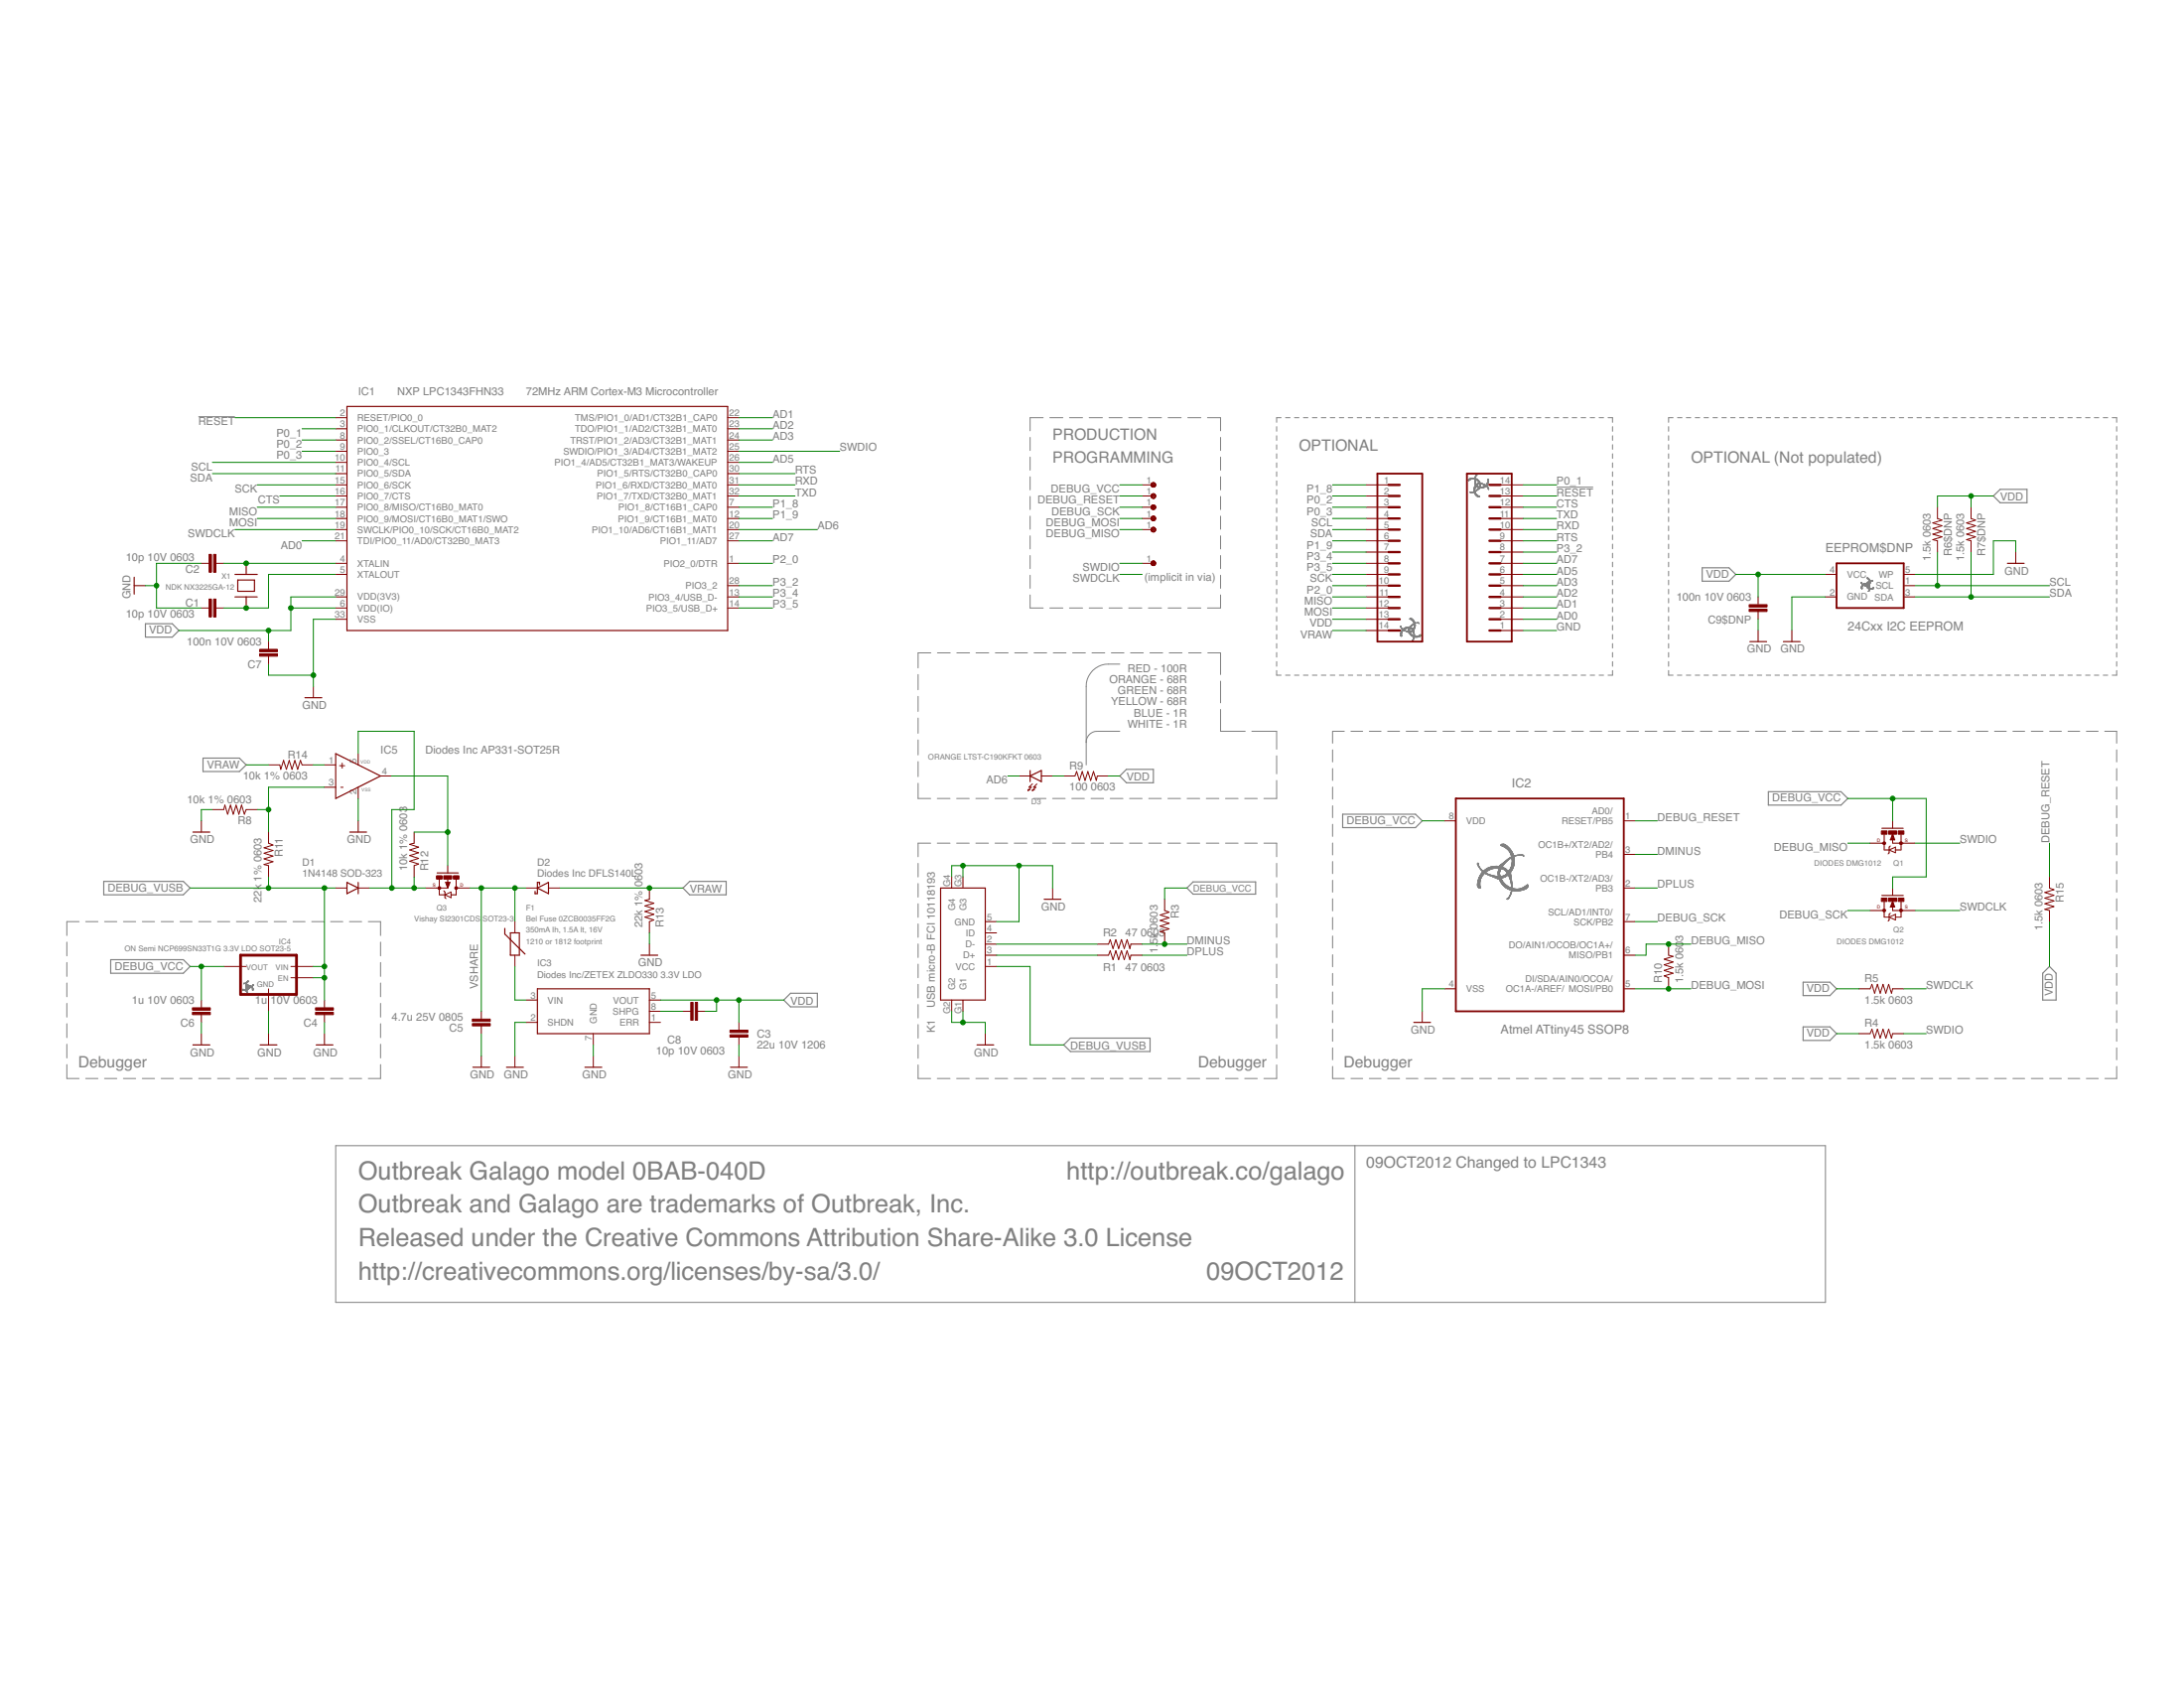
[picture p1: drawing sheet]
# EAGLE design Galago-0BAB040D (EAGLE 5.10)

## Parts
09OCT2012  Outbreak Galago model 0BAB-040D  INFO-BLOCK  [INFO-BLOCK]
C1  10p 10V 0603  CAP-0603  [0603]
C2  10p 10V 0603  CAP-0603  [0603]
C3  22u 10V 1206  CAP-1206  [1206]
C4  1u 10V 0603  CAP-0603  [0603]
C5  4.7u 25V 0805  CAP-0805  [0805]
C6  1u 10V 0603  CAP-0603  [0603]
C7  100n 10V 0603  CAP-0603  [0603]
C8  10p 10V 0603  CAP-0603  [0603]
C9$DNP  100n 10V 0603  CAP-0603-MIN  [0603-MIN]
D1  1N4148 SOD-323  DIODE-SOD323  [SOD-323]
D2  Diodes Inc DFLS140L  DIODE-SCHOTTKY-POWERDI-123  [DIODE-SMT-POWERDI-123]
D3  ORANGE LTST-C190KFKT 0603  LED-0603  [0603-DIODE]
EEPROM$DNP  24Cxx I2C EEPROM  EEPROM-I2C-MCP-24AAXX/24LCXX  [SOT23-5]
F1  Bel Fuse 0ZCB0035FF2G  PTC-1812-(4532-METRIC)  [1812-(4532-METRIC)-PTC]
IC1  NXP LPC1343FHN33  LPC13XXFHN33  [HVQFN33-7X7MM]
IC2  Atmel ATtiny45 SSOP8  AVR-ATTINY25/45/85-TSSOP8  [TSSOP8]
IC3  Diodes Inc/ZETEX ZLDO330 3.3V LDO  LDO-REGULATOR-FIXED-ZETEX-ZLDO  [SM8-ZETEX]
IC4  ON Semi NCP699SN33T1G 3.3V LDO SOT23-5  LDO-REGULATOR-FIXED-WITH-ENABLE-ONSEMI-NCP699  [SOT23-5]
IC5  Diodes Inc AP331-SOT25R  COMPARATOR-SINGLE-DIODES-AP331-SOT25R  [SOT23-5]
K1  USB micro-B FCI 10118193  USB-5-PIN-MICROB-FCI-10118193  [USB-MICROB-FCI-10118193]
K2$DNP  HEADER-1X14-NO-SILK-CHUNKY  [HEADER-1X14-NO-SILK-CHUNKY]
K3$DNP  HEADER-1X14-NO-SILK-CHUNKY  [HEADER-1X14-NO-SILK-CHUNKY]
Q1  DIODES DMG1012  MOSFET-N-CHANNEL-VISHAY-SI1032R-STRETCHED  [SC-75A-STRETCHED]
Q2  DIODES DMG1012  MOSFET-N-CHANNEL-VISHAY-SI1032R-STRETCHED  [SC-75A-STRETCHED]
Q3  Vishay SI2301CDS SOT23-3  MOSFET-P-CHANNEL-VISHAY-SI2301  [SOT23-3]
R1  47 0603  RESISTOR-0603  [0603]
R2  47 0603  RESISTOR-0603  [0603]
R3  1.5k 0603  RESISTOR-0603-MIN  [0603-MIN]
R4  1.5k 0603  RESISTOR-0603-MIN  [0603-MIN]
R5  1.5k 0603  RESISTOR-0603-MIN  [0603-MIN]
R6$DNP  1.5k 0603  RESISTOR-0603-MIN  [0603-MIN]
R7$DNP  1.5k 0603  RESISTOR-0603-MIN  [0603-MIN]
R8  10k 1% 0603  RESISTOR-0603-MIN  [0603-MIN]
R9  100 0603  RESISTOR-0603-MIN  [0603-MIN]
R10  1.5k 0603  RESISTOR-0603-MIN  [0603-MIN]
R11  22k 1% 0603  RESISTOR-0603-MIN  [0603-MIN]
R12  10k 1% 0603  RESISTOR-0603-MIN  [0603-MIN]
R13  22k 1% 0603  RESISTOR-0603-MIN  [0603-MIN]
R14  10k 1% 0603  RESISTOR-0603-MIN  [0603-MIN]
R15  1.5k 0603  RESISTOR-0603-MIN  [0603-MIN]
U$1  TEST-POINT  TEST-POINT-0.75MM  [TEST-POINT-0.75MM]
U$4  TEST-POINT  TEST-POINT-0.75MM  [TEST-POINT-0.75MM]
U$5  TEST-POINT  TEST-POINT-0.75MM  [TEST-POINT-0.75MM]
U$6  TEST-POINT  TEST-POINT-0.75MM  [TEST-POINT-0.75MM]
U$7  TEST-POINT  TEST-POINT-0.75MM  [TEST-POINT-0.75MM]
U$9  TEST-POINT  TEST-POINT-0.75MM  [TEST-POINT-0.75MM]
X1  NDK NX3225GA-12  CRYSTAL-NDK-NX3225GA  [CRYSTAL-NDK-NX3225GA]

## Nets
!RESET: IC1.2(RESET/PIO0_0) K3$DNP.13
AD0: IC1.21(TDI/PIO0_11/AD0/CT32B0_MAT3) K3$DNP.2
AD1: IC1.22(TMS/PIO1_0/AD1/CT32B1_CAP0) K3$DNP.3
AD2: IC1.23(TDO/PIO1_1/AD2/CT32B1_MAT0) K3$DNP.4
AD3: IC1.24(TRST/PIO1_2/AD3/CT32B1_MAT1) K3$DNP.5
AD5: IC1.26(PIO1_4/AD5/CT32B1_MAT3/WAKEUP) K3$DNP.6
AD6: D3.2(K) IC1.20(PIO1_10/AD6/CT16B1_MAT1)
AD7: IC1.27(PIO1_11/AD7) K3$DNP.7
CTS: IC1.16(PIO0_7/CTS) K3$DNP.12
DEBUG_MISO: IC2.6(MISO/PB1) Q1.3(DRAIN) R10.2 U$7.1
DEBUG_MOSI: IC2.5(MOSI/PB0) R10.1 U$6.1
DEBUG_RESET: IC2.1(RESET/PB5) R15.1 U$1.1
DEBUG_SCK: IC2.7(SCK/PB2) Q2.3(DRAIN) U$5.1
DEBUG_VCC: C6.1 IC2.8(VDD) IC4.5(VOUT) Q1.1(GATE) Q2.1(GATE) R3.1 U$9.1
DEBUG_VUSB: C4.1 D1.A IC4.1(VIN) IC4.3(EN) K1.1(VCC) R11.2
DEBUG_VUSB_PROTECT: D1.K IC5.5(VDD) Q3.2(SOURCE) R12.1
DMINUS: IC2.3(PB4) R2.2 R3.2
DMINUS_CON: K1.2(D-) R2.1
DPLUS: IC2.2(PB3) R1.2
DPLUS_CON: K1.3(D+) R1.1
GATE: IC5.4(OUT) Q3.1(GATE) R12.2
GND: C1.1 C2.1 C3.2 C4.2 C5.2 C6.2 C7.2 C9$DNP.2 EEPROM$DNP.2(GND) EEPROM$DNP.5(WP) IC1.33(VSS) IC2.4(VSS) IC3.2(SHDN) IC3.7(GND) IC4.2(GND) IC5.2(VSS) K1.5(GND) K1.G1 K1.G2 K1.G3 K1.G4 K3$DNP.1 R8.2 R13.1
IC3-SHAPING: C8.1 IC3.8(SHPG)
LED_CURRENT: D3.1(A) R9.1
MISO: IC1.17(PIO0_8/MISO/CT16B0_MAT0) K2$DNP.11
MOSI: IC1.18(PIO0_9/MOSI/CT16B0_MAT1/SWO) K2$DNP.12
P0_1: IC1.3(PIO0_1/CLKOUT/CT32B0_MAT2) K3$DNP.14
P0_2: IC1.8(PIO0_2/SSEL/CT16B0_CAP0) K2$DNP.2
P0_3: IC1.9(PIO0_3) K2$DNP.3
P1_8: IC1.7(PIO1_8/CT16B1_CAP0) K2$DNP.1
P1_9: IC1.12(PIO1_9/CT16B1_MAT0) K2$DNP.6
P2_0: IC1.1(PIO2_0/DTR) K2$DNP.10
P3_2: IC1.28(PIO3_2) K3$DNP.8
P3_4: IC1.13(PIO3_4/USB_D-) K2$DNP.7
P3_5: IC1.14(PIO3_5/USB_D+) K2$DNP.8
RTS: IC1.30(PIO1_5/RTS/CT32B0_CAP0) K3$DNP.9
RXD: IC1.31(PIO1_6/RXD/CT32B0_MAT0) K3$DNP.10
SCK: IC1.15(PIO0_6/SCK) K2$DNP.9
SCL: EEPROM$DNP.1(SCL) IC1.10(PIO0_4/SCL) K2$DNP.4 R6$DNP.2
SDA: EEPROM$DNP.3(SDA) IC1.11(PIO0_5/SDA) K2$DNP.5 R7$DNP.2
SWDCLK: IC1.19(SWCLK/PIO0_10/SCK/CT16B0_MAT2) Q2.2(SOURCE) R5.2
SWDIO: IC1.25(SWDIO/PIO1_3/AD4/CT32B1_MAT2) Q1.2(SOURCE) R4.2 U$4.1
TXD: IC1.32(PIO1_7/TXD/CT32B0_MAT1) K3$DNP.11
VCOMP: IC5.1(+) R14.1
VDD: C3.1 C7.1 C8.2 C9$DNP.1 EEPROM$DNP.4(VCC) IC1.6(VDD(IO)) IC1.29(VDD(3V3)) IC3.5(VOUT) K2$DNP.13 R4.1 R5.1 R6$DNP.1 R7$DNP.1 R9.2 R15.2
VRAW: D2.SMALL(A) K2$DNP.14 R13.2 R14.2
VREF: IC5.3(-) R8.1 R11.1
VSHARE: C5.1 D2.BIG(K) F1.2 Q3.3(DRAIN)
VSHARE_FUSED: F1.1 IC3.3(VIN)
X1: C2.2 IC1.4(XTALIN) X1.3
X2: C1.2 IC1.5(XTALOUT) X1.1
Unconnected: IC3.1(ERR) K1.4(ID)

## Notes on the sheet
- 72MHz ARM Cortex-M3 Microcontroller
- PRODUCTION
- OPTIONAL
- PROGRAMMING | OPTIONAL (Not populated)
- (implicit in via)
- RED - 100R
- ORANGE - 68R
- GREEN - 68R
- YELLOW - 68R
- BLUE - 1R
- WHITE - 1R
- 350mA Ih, 1.5A It, 16V
- 1210 or 1812 footprint
- Debugger | Debugger | Debugger
- 09OCT2012 Changed to LPC1343
